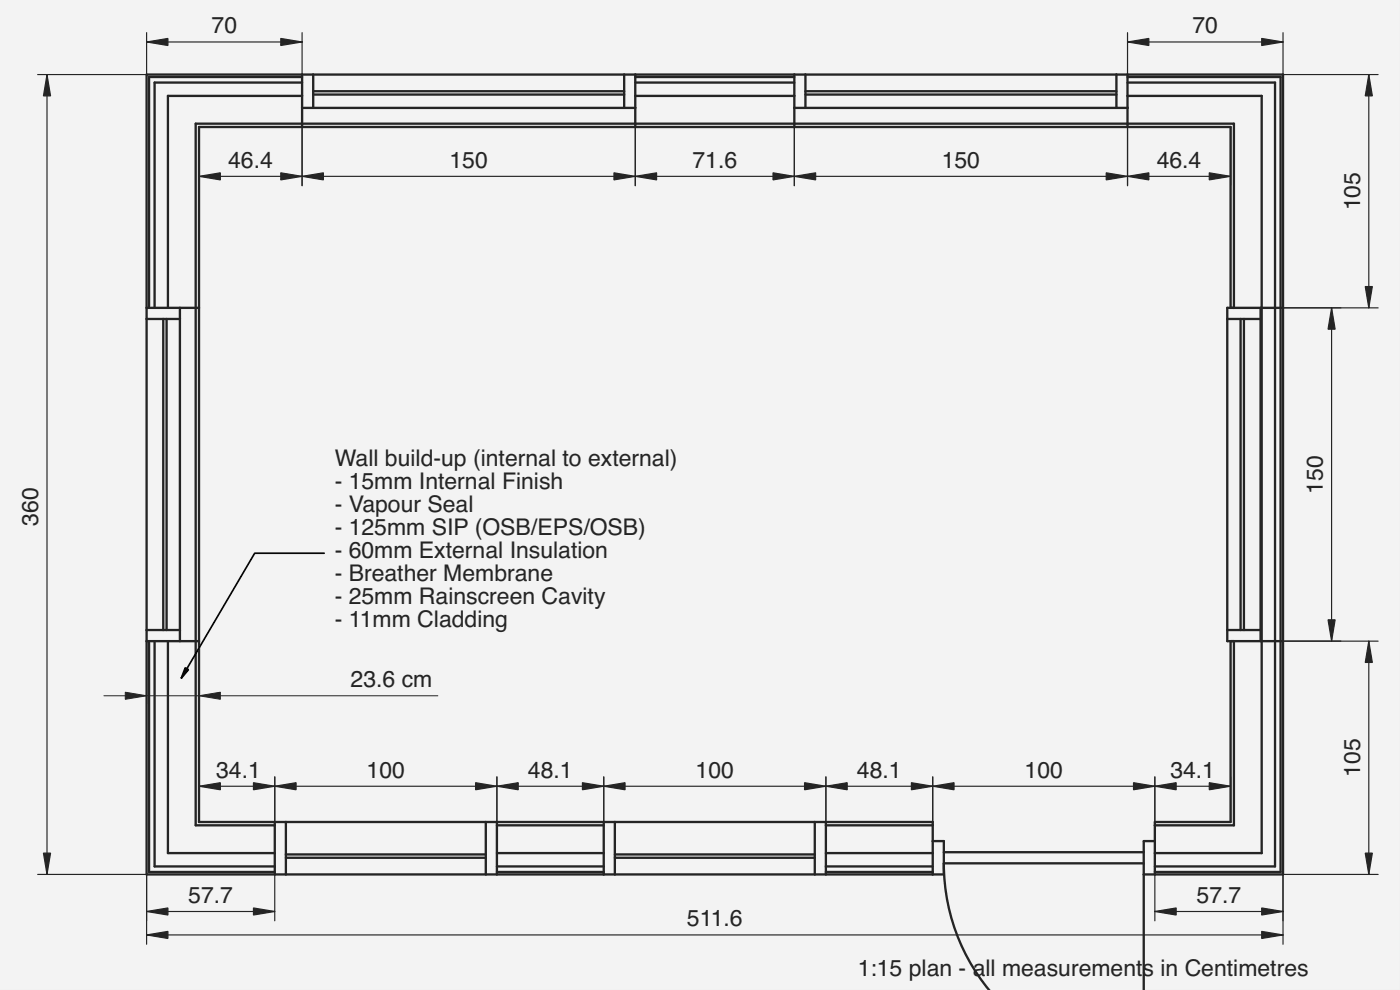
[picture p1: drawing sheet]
<svg xmlns="http://www.w3.org/2000/svg" width="420mm" height="297mm" viewBox="0 0 420 297" stroke-linecap="round" stroke-linejoin="round" font-family="sans-serif">
<path d="M0 0h420v297h-420z" fill-rule="evenodd" fill="#f1f3f5"/>
<path d="M0 0h420v297h-420zM0 0v297h420v-297z" fill="#000"/>
<g fill="#f1f3f5">
<path d="M44 22.4h341.1v240h-41.8v34.6h-45.1l-2.4-1.3a59.7 59.7 0 0 1-12.5-36.7v3.4h-239.3z" fill-rule="evenodd"/>
<path d="M59.7 38.1h309.6v54.3h-1v100h1v54.2h-22.7v5.8h-3.3v3.3h-60v-3.3h-3.4v-5.8h-220.2z" fill-rule="evenodd"/>
<path d="M-.1 -.1v262.5v-262.5h420.2v262.5v-262.5z" fill-rule="evenodd"/>
<path d="M283.3 259h60v38h-45.1l-2.4-1.3a59.7 59.7 0 0 1-12.5-36.7z" fill-rule="evenodd"/>
<path d="M50.4 28.8h40.3v8.3h-32v55.3h-8.3z" fill-rule="evenodd"/>
<path d="M338.4 28.8h40.3v63.6h-8.4v-55.3h-31.9z" fill-rule="evenodd"/>
<path d="M50.4 192.4h8.3v55.2h23.8v8.4h-32.1z" fill-rule="evenodd"/>
<path d="M370.3 192.4h8.4v63.6h-32.1v-8.4h23.7z" fill-rule="evenodd"/>
<path d="M85.8 246.6h60v9.8h-60z" fill-rule="evenodd"/>
<path d="M184.5 246.6h60v9.8h-60z" fill-rule="evenodd"/>
<path d="M238.4 32.4h100v4.7h-100z" fill-rule="evenodd"/>
<path d="M90.7 32.4h100v4.7h-100z" fill-rule="evenodd"/>
<path d="M54 92.4h4.7v100h-4.7z" fill-rule="evenodd"/>
<path d="M373.3 95.7h5v93.3h-5z" fill-rule="evenodd"/>
<path d="M241.7 22.4h93.4v5h-93.4z" fill-rule="evenodd"/>
<path d="M94 22.4h93.3v5h-93.3z" fill-rule="evenodd"/>
<path d="M44 95.7h5v93.3h-5z" fill-rule="evenodd"/>
<path d="M338.4 24.8h44.3v67.6h-4v-63.6h-40.3z" fill-rule="evenodd"/>
<path d="M46.4 24.8h44.3v4h-40.3v63.6h-4z" fill-rule="evenodd"/>
<path d="M378.7 92.4h4v100h-4z" fill-rule="evenodd"/>
<path d="M46.4 192.4h4v63.6h32.1v4h-36.1z" fill-rule="evenodd"/>
<path d="M378.7 192.4h4v67.6h-36.1v-4h32.1z" fill-rule="evenodd"/>
<path d="M190.7 28.8h47.7v8.3h-47.7z" fill-rule="evenodd"/>
<path d="M368.3 95.7h4v93.3h-4z" fill-rule="evenodd"/>
<path d="M241.7 28.4h93.4v4h-93.4z" fill-rule="evenodd"/>
<path d="M50 95.7h4v93.3h-4z" fill-rule="evenodd"/>
<path d="M94 28.4h93.3v4h-93.3z" fill-rule="evenodd"/>
<path d="M85.8 257.4h60v5h-60z" fill-rule="evenodd"/>
<path d="M184.5 257.4h60v5h-60z" fill-rule="evenodd"/>
<path d="M149.1 247.6h32.1v8.4h-32.1z" fill-rule="evenodd"/>
<path d="M247.9 247.6h32v8.4h-32z" fill-rule="evenodd"/>
<path d="M283.3 255.7h60v3.3h-60z" fill-rule="evenodd"/>
<path d="M190.7 24.8h47.7v4h-47.7z" fill-rule="evenodd"/>
<path d="M338.4 23.1h45.9v69.3h-1.6v-67.6h-44.3z" fill-rule="evenodd"/>
<path d="M44.7 23.1h46v1.7h-44.3v67.6h-1.7z" fill-rule="evenodd"/>
<path d="M382.7 192.4h1.6v69.2h-37.7v-1.6h36.1z" fill-rule="evenodd"/>
<path d="M44.7 192.4h1.7v67.6h36.1v1.6h-37.8z" fill-rule="evenodd"/>
<path d="M382.7 92.4h1.6v100h-1.6z" fill-rule="evenodd"/>
<path d="M149.1 256h32.1v4h-32.1z" fill-rule="evenodd"/>
<path d="M247.9 256h32v4h-32z" fill-rule="evenodd"/>
<path d="M58.7 92.4h1v100h-1z" fill-rule="evenodd"/>
<path d="M238.4 37.1h100v1h-100z" fill-rule="evenodd"/>
<path d="M90.7 37.1h100v1h-100z" fill-rule="evenodd"/>
<path d="M372.3 95.7h1v93.3h-1z" fill-rule="evenodd"/>
<path d="M241.7 27.4h93.4v1h-93.4z" fill-rule="evenodd"/>
<path d="M49 95.7h1v93.3h-1z" fill-rule="evenodd"/>
<path d="M94 27.4h93.3v1h-93.3z" fill-rule="evenodd"/>
<path d="M338.4 37.1h31.9v55.3h-1v-54.3h-30.9z" fill-rule="evenodd"/>
<path d="M58.7 37.1h32v1h-31v54.3h-1z" fill-rule="evenodd"/>
<path d="M44 22.4h46.7v.7h-46v69.3h-.7z" fill-rule="evenodd"/>
<path d="M338.4 22.4h46.7v70h-.8v-69.3h-45.9z" fill-rule="evenodd"/>
<path d="M190.7 23.1h47.7v1.7h-47.7z" fill-rule="evenodd"/>
<path d="M44 192.4h.7v69.2h37.8v.8h-38.5z" fill-rule="evenodd"/>
<path d="M384.3 192.4h.8v70h-38.5v-.8h37.7z" fill-rule="evenodd"/>
<path d="M58.7 192.4h1v54.2h22.8v1h-23.8z" fill-rule="evenodd"/>
<path d="M369.3 192.4h1v55.2h-23.7v-1h22.7z" fill-rule="evenodd"/>
<path d="M384.3 92.4h.8v100h-.8z" fill-rule="evenodd"/>
<path d="M184.5 256.4h60v1h-60z" fill-rule="evenodd"/>
<path d="M85.8 256.4h60v1h-60z" fill-rule="evenodd"/>
<path d="M247.9 260h32v1.6h-32z" fill-rule="evenodd"/>
<path d="M149.1 260h32.1v1.6h-32.1z" fill-rule="evenodd"/>
<path d="M145.8 246.6h3.3v15.8h-3.3z" fill-rule="evenodd"/>
<path d="M82.5 246.6h3.3v15.8h-3.3z" fill-rule="evenodd"/>
<path d="M244.5 246.6h3.4v15.8h-3.4z" fill-rule="evenodd"/>
<path d="M181.2 246.6h3.3v15.8h-3.3z" fill-rule="evenodd"/>
<path d="M190.7 37.1h47.7v1h-47.7z" fill-rule="evenodd"/>
<path d="M190.7 22.4h47.7v.7h-47.7z" fill-rule="evenodd"/>
<path d="M44 189h10v3.4h-10z" fill-rule="evenodd"/>
<path d="M368.3 189h10v3.4h-10z" fill-rule="evenodd"/>
<path d="M90.7 22.4h3.3v10h-3.3z" fill-rule="evenodd"/>
<path d="M187.3 22.4h3.4v10h-3.4z" fill-rule="evenodd"/>
<path d="M335.1 22.4h3.3v10h-3.3z" fill-rule="evenodd"/>
<path d="M44 92.4h10v3.3h-10z" fill-rule="evenodd"/>
<path d="M368.3 92.4h10v3.3h-10z" fill-rule="evenodd"/>
<path d="M279.9 252.4h3.4v10h-3.4z" fill-rule="evenodd"/>
<path d="M238.4 22.4h3.3v10h-3.3z" fill-rule="evenodd"/>
<path d="M343.3 252.4h3.3v10h-3.3z" fill-rule="evenodd"/>
<path d="M378.3 92.4h.4v100h-.4z" fill-rule="evenodd"/>
<path d="M247.9 246.6h32v1h-32z" fill-rule="evenodd"/>
<path d="M149.1 246.6h32.1v1h-32.1z" fill-rule="evenodd"/>
<path d="M247.9 261.6h32v.8h-32z" fill-rule="evenodd"/>
<path d="M149.1 261.6h32.1v.8h-32.1z" fill-rule="evenodd"/>
</g>
<g fill="none" stroke="#212529" stroke-width=".7">
<path d="M90.7 23.1h-46v69.3M90.7 24.8h-44.3v67.6M90.7 28.8h-40.3v63.6M90.7 22.4v15.7M90.7 32.4h100M94 27.4h93.3M94 28.4h93.3M94 22.4v10M187.3 22.4v10M190.7 23.1h47.7M190.7 24.8h47.7M190.7 28.8h47.7"/>
<path d="M190.7 22.4v15.7M238.4 22.4v15.7M238.4 32.4h100M241.7 22.4v10M241.7 27.4h93.4M241.7 28.4h93.4M335.1 22.4v10M338.4 23.1h45.9v238.5h-37.7M338.4 24.8h44.3v235.2h-36.1M338.4 28.8h40.3v227.2h-32.1M338.4 22.4v15.7M44 92.4h15.7"/>
<path d="M44 95.7h10M49 95.7v93.3M50 95.7v93.3M54 92.4v100M368.3 95.7h10M369.3 92.4v-54.3h-309.6v208.5h220.2v15.8M370.3 92.4v-55.3h-311.6v210.5h23.8M372.3 95.7v93.3M373.3 95.7v93.3M378.3 92.4v100M385.1 92.4h-16.8v100h16.8M44 192.4h15.7"/>
<path d="M44 189h10M44.7 192.4v69.2h37.8M46.4 192.4v67.6h36.1M50.4 192.4v63.6h32.1M368.3 189h10M369.3 192.4v54.2h-22.7v15.8M370.3 192.4v55.2h-23.7M82.5 246.6v15.8M85.8 246.6v15.8M85.8 257.4h60M85.8 256.4h60M145.8 246.6v15.8"/>
<path d="M149.1 260h32.1M149.1 256h32.1M149.1 247.6h32.1M149.1 246.6v15.8M181.2 246.6v15.8M184.5 257.4h60M184.5 256.4h60M184.5 246.6v15.8M244.5 246.6v15.8M247.9 260h32M247.9 256h32M247.9 247.6h32"/>
<path d="M247.9 246.6v15.8M279.9 252.4h3.4v10h-239.3v-240h341.1v240h-41.8M283.3 255.7h60M343.3 259h-60a59.5 59.5 0 0 0 13.6 38M346.6 252.4h-3.3v44.6M149.1 261.6h32.1M247.9 261.6h32"/>
</g>
<g fill="none" stroke="#212529" stroke-width=".35">
<path d="M44 9.8v12.6h-32.7M44 12.6h46.7M90.7 9.8v12.6M338.4 12.6h46.7M338.4 9.8v12.6M385.1 9.8v12.6h28.5M14.1 22.4v240M59.7 38.1v17.6M90.7 38.1v17.6M190.7 38.1v17.6M238.4 38.1v17.6M338.4 38.1v17.6"/>
<path d="M369.3 38.1v17.6M410.8 22.4v70M59.7 52.9h309.6M385.1 92.4h28.5M399.6 92.4v100M385.1 192.4h28.5M410.8 192.4v70M59.7 235.9h309.6M59.7 233.1v13.5M82.5 233.1v13.5M149.1 233.1v13.5M181.2 233.1v13.5"/>
<path d="M247.9 233.1v13.5M279.9 233.1v13.5M346.6 233.1v13.5M369.3 233.1v13.5M11.3 262.4h32.7v20.9M44 273.5h38.5M82.5 262.4v13.9M346.6 273.5h38.5M346.6 262.4v13.9M413.6 262.4h-28.5v20.9M44 280.5h341.1"/>
</g>
<g fill="#212529" stroke="#212529" stroke-width=".35">
<path d="M378.7 272.4l6.4 1.1-6.4 1z"/>
<path d="M346.6 273.5l6.4-1.1v2.1z"/>
<path d="M410.8 22.4l1.1 6.4h-2.2z"/>
<path d="M409.7 86h2.2l-1.1 6.4z"/>
<path d="M84.3 11.5l6.4 1.1-6.4 1.1z"/>
<path d="M44 12.6l6.4-1.1v2.2z"/>
<path d="M378.7 11.5l6.4 1.1-6.4 1.1z"/>
<path d="M338.4 12.6l6.4-1.1v2.2z"/>
<path d="M378.7 279.4l6.4 1.1-6.4 1.1z"/>
<path d="M44 280.5l6.4-1.1v2.2z"/>
<path d="M14.1 22.4l1.1 6.4h-2.2z"/>
<path d="M13 256h2.2l-1.1 6.4z"/>
<path d="M76.1 272.4l6.4 1.1-6.4 1z"/>
<path d="M44 273.5l6.4-1.1v2.1z"/>
<path d="M76.1 234.8l6.4 1.1-6.4 1.1z"/>
<path d="M59.7 235.9l6.4-1.1v2.2z"/>
<path d="M142.7 234.8l6.4 1.1-6.4 1.1z"/>
<path d="M82.5 235.9l6.4-1.1v2.2z"/>
<path d="M174.8 234.8l6.4 1.1-6.4 1.1z"/>
<path d="M149.1 235.9l6.4-1.1v2.2z"/>
<path d="M241.5 234.8l6.4 1.1-6.4 1.1z"/>
<path d="M181.2 235.9l6.4-1.1v2.2z"/>
<path d="M273.5 234.8l6.4 1.1-6.4 1.1z"/>
<path d="M247.9 235.9l6.4-1.1v2.2z"/>
<path d="M340.2 234.8l6.4 1.1-6.4 1.1z"/>
<path d="M279.9 235.9l6.4-1.1v2.2z"/>
<path d="M362.9 234.8l6.4 1.1-6.4 1.1z"/>
<path d="M346.6 235.9l6.4-1.1v2.2z"/>
<path d="M84.3 51.8l6.4 1.1-6.4 1.1z"/>
<path d="M59.7 52.9l6.4-1.1v2.2z"/>
<path d="M184.3 51.8l6.4 1.1-6.4 1.1z"/>
<path d="M90.7 52.9l6.4-1.1v2.2z"/>
<path d="M232 51.8l6.4 1.1-6.4 1.1z"/>
<path d="M190.7 52.9l6.4-1.1v2.2z"/>
<path d="M332 51.8l6.4 1.1-6.4 1.1z"/>
<path d="M238.4 52.9l6.4-1.1v2.2z"/>
<path d="M362.9 51.8l6.4 1.1-6.4 1.1z"/>
<path d="M338.4 52.9l6.4-1.1v2.2z"/>
<path d="M399.6 92.4l1.1 6.4h-2.1z"/>
<path d="M398.6 186h2.1l-1.1 6.4z"/>
<path d="M410.8 192.4l1.1 6.4h-2.2z"/>
<path d="M409.7 256h2.2l-1.1 6.4z"/>
</g>
<path d="M97.3 166h-20.9l-21.9 37.4" fill="none" stroke="#000" stroke-width=".5"/>
<path d="M55.6 200.3l1 .6-2.2 2.7z" fill="#000" stroke="#000" stroke-width=".5"/>
<path d="M44 192.4v18.8M59.7 192.4v18.8M31.2 208.8h100.2" fill="none" stroke="#212529" stroke-width=".3"/>
<g fill="#212529" stroke="#212529" stroke-width=".3">
<path d="M37.6 207.7l6.4 1.1-6.4 1z"/>
<path d="M59.7 208.8l6.4-1.1v2.1z"/>
</g>
<g font-size="6.9" fill="#212529">
<text x="63.5" y="10">70</text>
<text x="357.9" y="10">70</text>
<text x="68.5" y="50.3">46.4</text>
<text x="134.9" y="50.3">150</text>
<text x="207.8" y="50.3">71.6</text>
<text x="282.6" y="50.3">150</text>
<text x="347.1" y="50.3">46.4</text>
<text x="408.2" y="63.1" transform="rotate(-90 408.2 63.1)">105</text>
<text x="100.5" y="139.8">Wall build-up (internal to external)</text>
<text x="100.5" y="146.7">- 15mm Internal Finish</text>
<text x="397" y="148.1" transform="rotate(-90 397 148.1)">150</text>
<text x="100.5" y="153.6">- Vapour Seal</text>
<text x="11.5" y="157.8" transform="rotate(-90 11.5 157.8)">360</text>
<text x="100.5" y="160.5">- 125mm SIP (OSB/EPS/OSB)</text>
<text x="100.5" y="167.4">- 60mm External Insulation</text>
<text x="100.5" y="174.3">- Breather Membrane</text>
<text x="100.5" y="181.2">- 25mm Rainscreen Cavity</text>
<text x="100.5" y="188.1">- 11mm Cladding</text>
<text x="105.2" y="206.2">23.6 cm</text>
<text x="64.9" y="233.3">34.1</text>
<text x="110" y="233.3">100</text>
<text x="158.4" y="233.3">48.1</text>
<text x="208.8" y="233.3">100</text>
<text x="257.2" y="233.3">48.1</text>
<text x="307.5" y="233.3">100</text>
<text x="351.2" y="233.3">34.1</text>
<text x="408.2" y="233.1" transform="rotate(-90 408.2 233.1)">105</text>
<text x="56.5" y="270.9">57.7</text>
<text x="359.1" y="270.9">57.7</text>
<text x="206.1" y="277.9">511.6</text>
<text x="257.4" y="292.9">1:15 plan - all measurements in Centimetres</text>
</g>
</svg>
